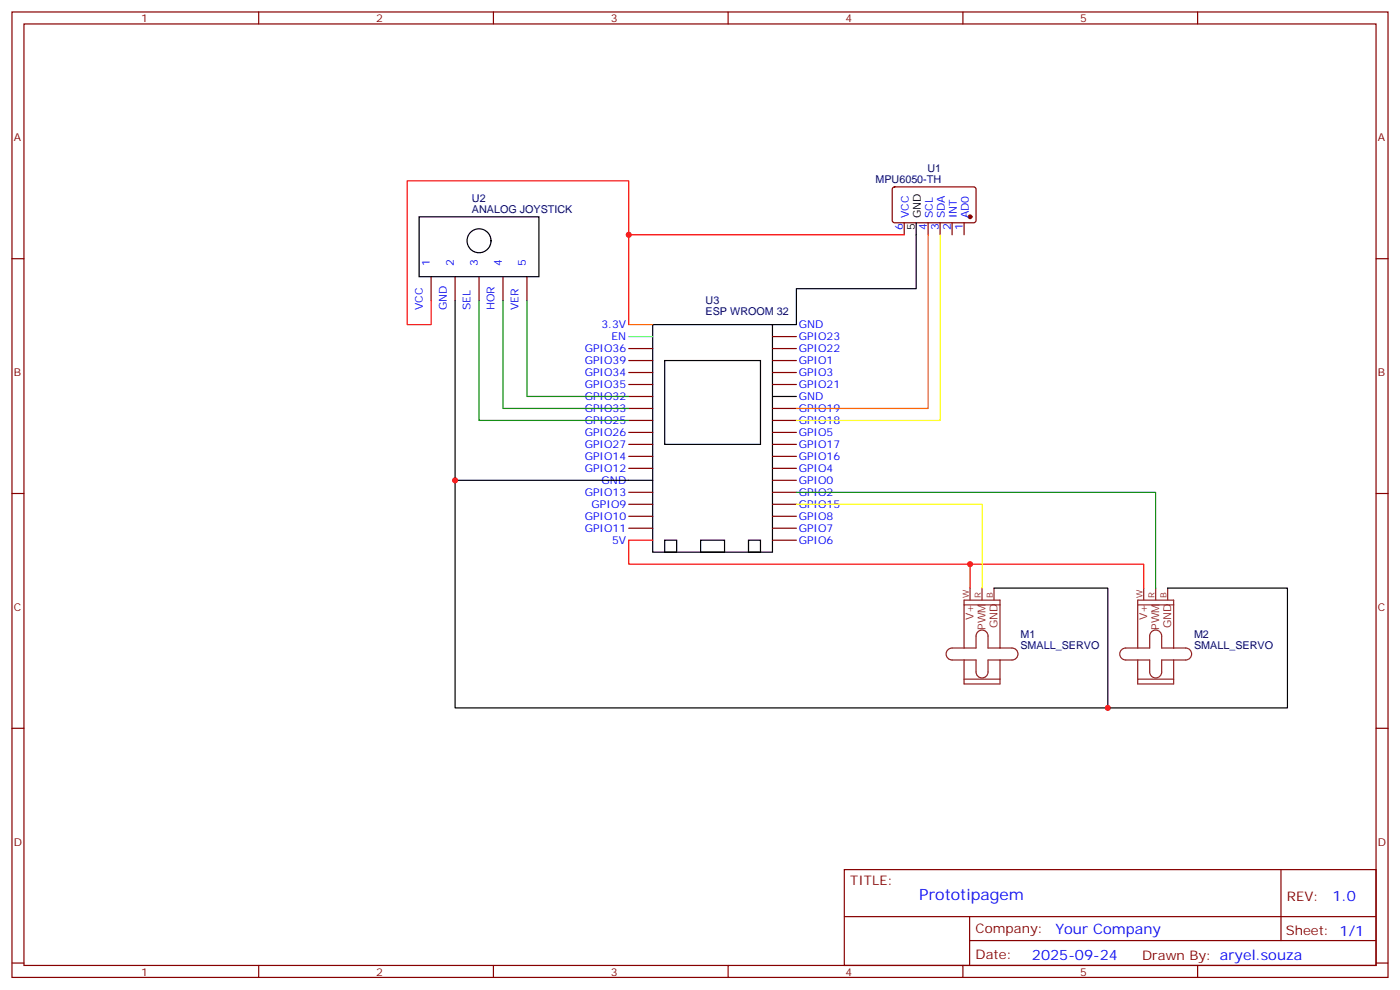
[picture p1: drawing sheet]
<svg xmlns="http://www.w3.org/2000/svg" width="412mm" height="292mm" viewBox="0 0 412 292" stroke-linecap="round" stroke-linejoin="round" font-family="sans-serif">
<g fill="none" stroke="#870000" stroke-width=".35">
<path d="M3.5 3.5h405.4v284.4h-405.4zM7.1 7.1h398.2v277.2h-398.2zM76.2 3.5v3.6M145.3 3.5v3.6M214.5 3.5v3.6M283.6 3.5v3.6M352.8 3.5v3.6M263.1 55.2l.4-.2 23.6 .1 .4 .6-.1 9.5-.6 .4h-23.5l-.5-.7v-9.2zM3.5 76.2h3.6M266.3 65.6v3.5M273.4 65.6v3.5M276.9 65.6v3.5"/>
<path d="M280.5 65.6v3.5M284 65.6v3.5M405.3 76.2h3.6M127 81.5v7M134.1 81.5v7M141.1 81.5v7M148.2 81.5v7M155.2 81.5v7M227.5 99.1h7.1M185.2 113.2h7.1M185.2 109.7h7.1M185.2 106.2h7.1"/>
<path d="M185.2 102.7h7.1M185.2 116.8h7.1M227.5 113.2h7.1M227.5 109.7h7.1M227.5 106.2h7.1M227.5 102.7h7.1M185.2 137.9h7.1M185.2 134.4h7.1M185.2 130.9h7.1M185.2 127.4h7.1M185.2 123.8h7.1M185.2 120.3h7.1"/>
<path d="M227.5 137.9h7.1M227.5 134.4h7.1M227.5 130.9h7.1M227.5 127.4h7.1M227.5 123.8h7.1M227.5 120.3h7.1M3.5 145.3h3.6M185.2 155.6h7.1M185.2 152h7.1M185.2 148.5h7.1M185.2 145h7.1M227.5 159.1h7.1"/>
<path d="M227.5 155.6h7.1M227.5 152h7.1M227.5 148.5h7.1M227.5 145h7.1M227.5 141.5h7.1M405.3 145.3h3.6M3.5 214.5h3.6M405.3 214.5h3.6M248.7 256.1h156.6v28.2h-156.6zM377.3 256.1v20.9M248.7 270h156.5M285.6 277h119.6"/>
<path d="M285.6 270v14.1M3.5 283.6h3.6M76.2 284.3v3.6M145.3 284.3v3.6M214.5 284.3v3.6M283.6 284.3v3.6M352.8 284.3v3.6M405.3 283.6h3.6"/>
</g>
<circle cx="285.7" cy="63.9" r=".53" fill="#870000" stroke="#870000" stroke-width=".35"/>
<g fill="none" stroke="#000" stroke-width=".35">
<path d="M123.5 63.9h35.2v17.6h-35.2zM269.9 65.6v19.4h-35.3v10.6h-7.1M134.1 88.5v53h58.2M192.3 95.6h35.2v67h-35.2zM195.8 106.2h28.2v24.7h-28.2zM227.5 116.8h7.1M134.1 141.5v67h192.2v-35.3h-33.5M195.8 159.1h3.5v3.5h-3.5zM206.4 159.1h7v3.5h-7zM220.5 159.1h3.5v3.5h-3.5zM344 173.2h35.2v35.3h-52.9"/>
<circle cx="141.1" cy="70.9" r="3.5"/>
</g>
<g fill="none" stroke="#8c2424" stroke-width=".35">
<path d="M284 178.2h10.6M285.8 173.2v3.5M289.3 173.2v3.5M292.8 173.2v3.5M335.1 178.2h10.6M336.9 173.2v3.5M340.4 173.2v3.5M344 173.2v3.5M279.2 191.4l1.3-.5h7v-3.6a1.76 1.76 0 0 1 1.8-1.7 1.76 1.76 0 0 1 1.7 1.7v3.6h7.1a1.76 1.76 0 0 1 1.8 1.7 1.76 1.76 0 0 1-1.8 1.8h-7.1v3.5a1.76 1.76 0 0 1-1.7 1.8 1.76 1.76 0 0 1-1.8-1.8v-3.5h-7a1.76 1.76 0 0 1-1.7-1.1 1.76 1.76 0 0 1 .4-1.9zM284 190.9v-14.2h10.6v14.2M284 194.4v7h10.6v-7M330.4 191.4l1.2-.5h7.1v-3.6a1.76 1.76 0 0 1 1.7-1.7 1.76 1.76 0 0 1 1.8 1.7v3.6h7a1.76 1.76 0 0 1 1.8 1.7 1.76 1.76 0 0 1-1.8 1.8h-7v3.5a1.76 1.76 0 0 1-1.8 1.8 1.76 1.76 0 0 1-1.7-1.8v-3.5h-7.1a1.76 1.76 0 0 1-1.6-1.1 1.76 1.76 0 0 1 .4-1.9z"/>
<path d="M335.1 194.4v7h10.6v-7M335.1 190.9v-14.2h10.6v14.2M284 200h10.6M335.1 200h10.6"/>
</g>
<path d="M185.2 69.1h81.1M127 88.5v7.1h-7.1v-42.3h65.3v42.3M192.3 159.1h-7.1v7.1h100.6v7M285.8 166.2h51.1v7" fill="none" stroke="#f00" stroke-width=".35"/>
<path d="M185.2 99.1h7.1" fill="none" stroke="#0ff" stroke-width=".35"/>
<path d="M185.2 95.6h7.1" fill="none" stroke="#f90" stroke-width=".35"/>
<path d="M141.1 88.5v35.3h44.1M148.2 88.5v31.8h37M155.2 88.5v28.3h30" fill="none" stroke="#008700" stroke-width=".35"/>
<path d="M276.9 69.1v54.7h-42.3M234.6 148.5h54.7v24.7" fill="none" stroke="#ff0" stroke-width=".35"/>
<path d="M234.6 145h105.8v28.2" fill="none" stroke="#0f0" stroke-width=".35"/>
<path d="M273.4 69.1v51.2h-38.8" fill="none" stroke="#f60" stroke-width=".35"/>
<g fill="#c00">
<circle cx="134.1" cy="141.5" r=".88"/>
<circle cx="326.3" cy="208.5" r=".88"/>
<circle cx="285.8" cy="166.2" r=".88"/>
<circle cx="185.2" cy="69.1" r=".88"/>
</g>
<text font-size="4.6" fill="#00f" x="270.8" y="265.1">Prototipagem</text>
<g font-size="4.2" fill="#00f">
<text x="392.5" y="265.4">1.0</text>
<text x="310.9" y="274.9">Your Company</text>
<text x="304" y="282.7">2025-09-24</text>
</g>
<g font-size="3.9" fill="#800">
<text x="250.5" y="260.7">TITLE:</text>
<text x="379.1" y="265.4">REV:</text>
<text x="287.4" y="274.9">Company:</text>
<text x="378.7" y="275.5">Sheet: 1/1</text>
<text x="287.4" y="282.6">Date:</text>
<text x="336.4" y="282.7">Drawn By: aryel.souza</text>
</g>
<g font-size="3.2" fill="#800">
<text x="41.6" y="6.5">1</text>
<text x="110.8" y="6.5">2</text>
<text x="179.9" y="6.5">3</text>
<text x="249.1" y="6.5">4</text>
<text x="318.2" y="6.5">5</text>
<text x="4.1" y="41.6">A</text>
<text x="405.9" y="41.6">A</text>
<text x="4.1" y="110.8">B</text>
<text x="405.9" y="110.8">B</text>
<text x="4.1" y="179.9">C</text>
<text x="405.9" y="179.9">C</text>
<text x="4.1" y="249.1">D</text>
<text x="405.9" y="249.1">D</text>
<text x="41.6" y="287.3">1</text>
<text x="110.8" y="287.3">2</text>
<text x="179.9" y="287.3">3</text>
<text x="249.1" y="287.3">4</text>
<text x="318.2" y="287.3">5</text>
</g>
<g font-size="3.2" fill="#000080">
<text x="257.9" y="54">MPU6050-TH</text>
<text x="273.2" y="50.8">U1</text>
<text x="139" y="59.6">U2</text>
<text x="139" y="62.8">ANALOG JOYSTICK</text>
<text x="207.9" y="89.6">U3</text>
<text x="207.9" y="92.8">ESP WROOM 32</text>
<text x="300.6" y="191.2">SMALL_SERVO</text>
<text x="300.6" y="188">M1</text>
<text x="351.7" y="191.2">SMALL_SERVO</text>
<text x="351.7" y="188">M2</text>
</g>
<g font-size="3.2" fill="#00f">
<text x="267.8" y="64.3" transform="rotate(-90 267.8 64.3)">VCC</text>
<text x="274.8" y="64.3" transform="rotate(-90 274.8 64.3)">SCL</text>
<text x="278.3" y="64.3" transform="rotate(-90 278.3 64.3)">SDA</text>
<text x="281.9" y="64.3" transform="rotate(-90 281.9 64.3)">INT</text>
<text x="285.4" y="64.3" transform="rotate(-90 285.4 64.3)">AD0</text>
<text x="266" y="67.8" transform="rotate(-90 266 67.8)">6</text>
<text x="273" y="67.8" transform="rotate(-90 273 67.8)">4</text>
<text x="276.6" y="67.8" transform="rotate(-90 276.6 67.8)">3</text>
<text x="280.1" y="67.8" transform="rotate(-90 280.1 67.8)">2</text>
<text x="283.6" y="67.8" transform="rotate(-90 283.6 67.8)">1</text>
<text x="126.6" y="78.2" transform="rotate(-90 126.6 78.2)">1</text>
<text x="133.7" y="78.2" transform="rotate(-90 133.7 78.2)">2</text>
<text x="140.8" y="78.2" transform="rotate(-90 140.8 78.2)">3</text>
<text x="147.8" y="78.2" transform="rotate(-90 147.8 78.2)">4</text>
<text x="154.9" y="78.2" transform="rotate(-90 154.9 78.2)">5</text>
<text x="124.5" y="91.4" transform="rotate(-90 124.5 91.4)">VCC</text>
<text x="131.6" y="91.4" transform="rotate(-90 131.6 91.4)">GND</text>
<text x="138.6" y="91.4" transform="rotate(-90 138.6 91.4)">SEL</text>
<text x="145.7" y="91.4" transform="rotate(-90 145.7 91.4)">HOR</text>
<text x="152.8" y="91.4" transform="rotate(-90 152.8 91.4)">VER</text>
<text x="177.2" y="96.7">3.3V</text>
<text x="180.1" y="100.2">EN</text>
<text x="235.3" y="100.2">GPIO23</text>
<text x="235.3" y="96.7">GND</text>
<text x="172.3" y="107.2">GPIO39</text>
<text x="172.3" y="103.7">GPIO36</text>
<text x="235.3" y="107.2">GPIO1</text>
<text x="235.3" y="103.7">GPIO22</text>
<text x="172.3" y="110.8">GPIO34</text>
<text x="235.3" y="110.8">GPIO3</text>
<text x="172.3" y="117.8">GPIO32</text>
<text x="172.3" y="114.3">GPIO35</text>
<text x="235.3" y="117.8">GND</text>
<text x="235.3" y="114.3">GPIO21</text>
<text x="172.3" y="124.9">GPIO25</text>
<text x="172.3" y="121.4">GPIO33</text>
<text x="235.3" y="124.9">GPIO18</text>
<text x="235.3" y="121.4">GPIO19</text>
<text x="172.3" y="131.9">GPIO27</text>
<text x="172.3" y="128.4">GPIO26</text>
<text x="235.3" y="131.9">GPIO17</text>
<text x="235.3" y="128.4">GPIO5</text>
<text x="172.3" y="135.5">GPIO14</text>
<text x="235.3" y="135.5">GPIO16</text>
<text x="172.3" y="139">GPIO12</text>
<text x="177.2" y="142.5">GND</text>
<text x="235.3" y="142.5">GPIO0</text>
<text x="235.3" y="139">GPIO4</text>
<text x="172.3" y="146.1">GPIO13</text>
<text x="174.3" y="149.6">GPIO9</text>
<text x="235.3" y="149.6">GPIO15</text>
<text x="235.3" y="146.1">GPIO2</text>
<text x="172.3" y="153.1">GPIO10</text>
<text x="235.3" y="153.1">GPIO8</text>
<text x="172.3" y="156.6">GPIO11</text>
<text x="180.3" y="160.2">5V</text>
<text x="235.3" y="160.2">GPIO6</text>
<text x="235.3" y="156.6">GPIO7</text>
</g>
<g font-size="3.2">
<text x="271.3" y="64.3" transform="rotate(-90 271.3 64.3)">GND</text>
<text x="269.5" y="67.8" transform="rotate(-90 269.5 67.8)">5</text>
</g>
<g font-size="3.2" fill="#8d2323">
<text x="286.8" y="182.6" transform="rotate(-90 286.8 182.6)">V+</text>
<text x="290.3" y="185.5" transform="rotate(-90 290.3 185.5)">PWM</text>
<text x="293.9" y="185.1" transform="rotate(-90 293.9 185.1)">GND</text>
<text x="338" y="182.6" transform="rotate(-90 338 182.6)">V+</text>
<text x="341.5" y="185.5" transform="rotate(-90 341.5 185.5)">PWM</text>
<text x="345" y="185.1" transform="rotate(-90 345 185.1)">GND</text>
</g>
<g font-size="2.5" fill="#8d2323">
<text x="285.4" y="176" transform="rotate(-90 285.4 176)">W</text>
<text x="288.9" y="176" transform="rotate(-90 288.9 176)">R</text>
<text x="292.5" y="176" transform="rotate(-90 292.5 176)">B</text>
<text x="336.5" y="176" transform="rotate(-90 336.5 176)">W</text>
<text x="340.1" y="176" transform="rotate(-90 340.1 176)">R</text>
<text x="343.6" y="176" transform="rotate(-90 343.6 176)">B</text>
</g>
</svg>
